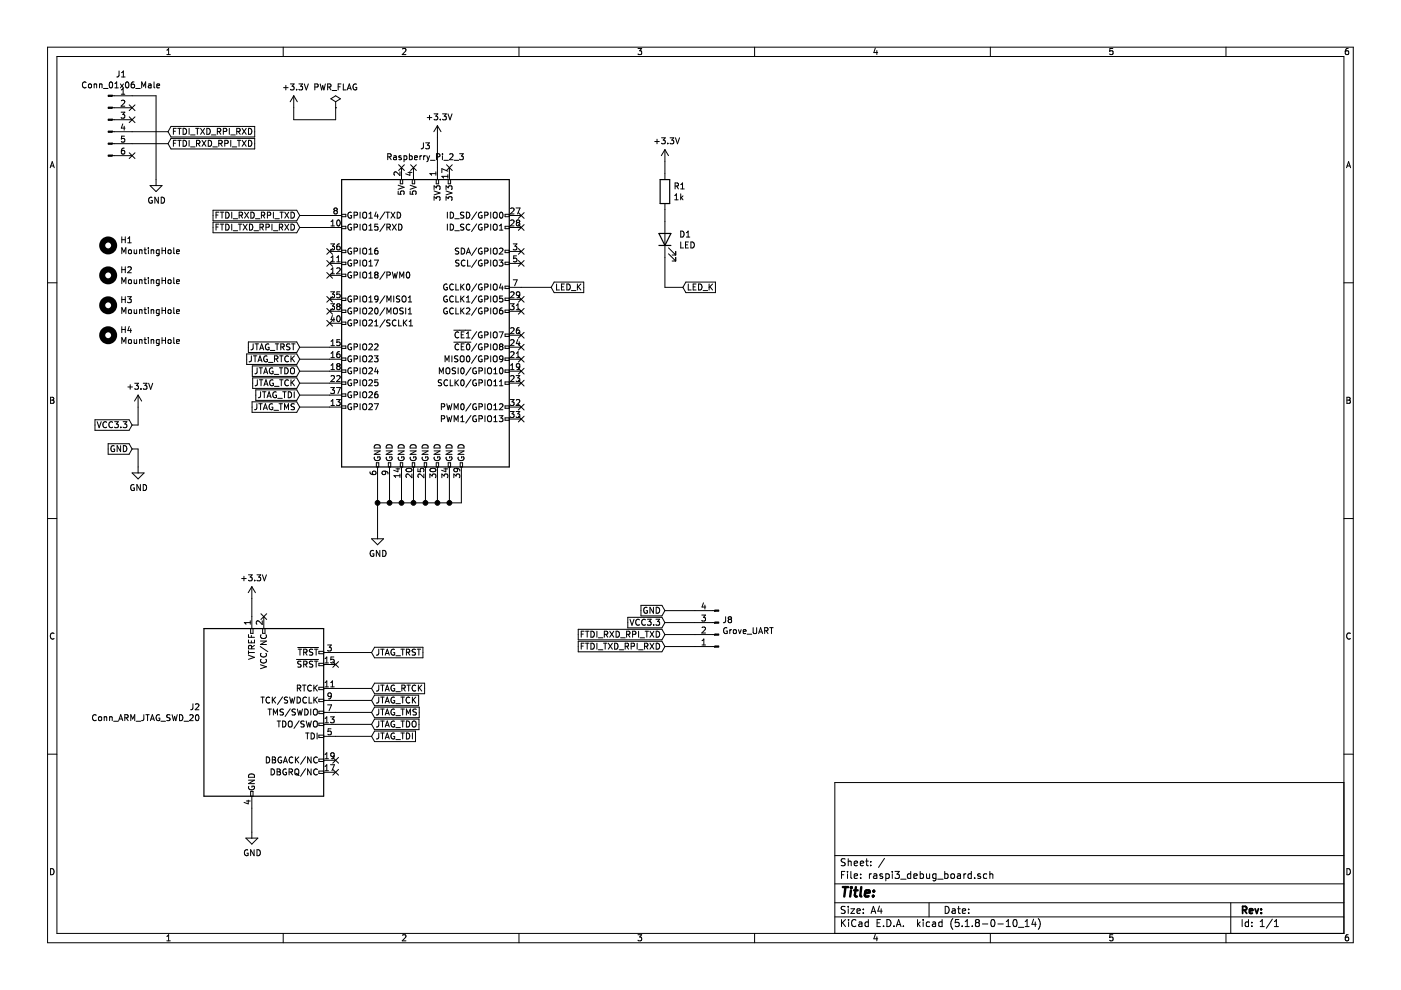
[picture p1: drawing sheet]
EESchema Schematic File Version 4
EELAYER 30 0
EELAYER END
$Descr A4 11693 8268
encoding utf-8
Sheet 1 1
Title ""
Date ""
Rev ""
Comp ""
Comment1 ""
Comment2 ""
Comment3 ""
Comment4 ""
$EndDescr
$Comp
L power:+3.3V #PWR0101
U 1 1
P 3650 1150
F 0 "#PWR0101" H 3650 1000 50  0001 C CNN
F 1 "+3.3V" H 3665 1323 50  0000 C CNN
F 2 "" H 3650 1150 50  0001 C CNN
F 3 "" H 3650 1150 50  0001 C CNN
	1    3650 1150
	1    0    0    -1  
$EndComp
$Comp
L power:GND #PWR0103
U 1 1
P 3150 4450
F 0 "#PWR0103" H 3150 4200 50  0001 C CNN
F 1 "GND" H 3155 4277 50  0000 C CNN
F 2 "" H 3150 4450 50  0001 C CNN
F 3 "" H 3150 4450 50  0001 C CNN
	1    3150 4450
	1    0    0    -1  
$EndComp
Wire Wire Line
	3150 4000 3150 4200
Wire Wire Line
	3850 4200 3750 4200
Wire Wire Line
	3250 4000 3250 4200
Connection ~ 3250 4200
Wire Wire Line
	3250 4200 3150 4200
Wire Wire Line
	3350 4000 3350 4200
Connection ~ 3350 4200
Wire Wire Line
	3350 4200 3250 4200
Wire Wire Line
	3450 4000 3450 4200
Connection ~ 3450 4200
Wire Wire Line
	3450 4200 3350 4200
Wire Wire Line
	3550 4000 3550 4200
Connection ~ 3550 4200
Wire Wire Line
	3550 4200 3450 4200
Wire Wire Line
	3650 4000 3650 4200
Connection ~ 3650 4200
Wire Wire Line
	3650 4200 3550 4200
Wire Wire Line
	3750 4000 3750 4200
Connection ~ 3750 4200
Wire Wire Line
	3750 4200 3650 4200
$Comp
L Connector:Conn_01x06_Male J1
U 1 1
P 900 1000
F 0 "J1" H 1008 1381 50  0000 C CNN
F 1 "Conn_01x06_Male" H 1008 1290 50  0000 C CNN
F 2 "Connector_PinHeader_2.54mm:PinHeader_1x06_P2.54mm_Horizontal" H 900 1000 50  0001 C CNN
F 3 "~" H 900 1000 50  0001 C CNN
	1    900  1000
	1    0    0    -1  
$EndComp
$Comp
L power:GND #PWR0104
U 1 1
P 1300 1500
F 0 "#PWR0104" H 1300 1250 50  0001 C CNN
F 1 "GND" H 1305 1327 50  0000 C CNN
F 2 "" H 1300 1500 50  0001 C CNN
F 3 "" H 1300 1500 50  0001 C CNN
	1    1300 1500
	1    0    0    -1  
$EndComp
Wire Wire Line
	1100 800  1300 800 
Wire Wire Line
	1300 800  1300 1500
NoConn ~ 1100 1000
NoConn ~ 1100 900 
NoConn ~ 1100 1300
Text GLabel 1400 1100 2    50   Input ~ 0
FTDI_TXD_RPI_RXD
Wire Wire Line
	1100 1100 1400 1100
Wire Wire Line
	1400 1200 1100 1200
Text GLabel 2500 1900 0    50   Input ~ 0
FTDI_TXD_RPI_RXD
Text GLabel 2500 1800 0    50   Input ~ 0
FTDI_RXD_RPI_TXD
Wire Wire Line
	2500 1800 2750 1800
Wire Wire Line
	2500 1900 2750 1900
$Comp
L Connector:Conn_ARM_JTAG_SWD_20 J2
U 1 1
P 2200 5950
F 0 "J2" H 1671 5996 50  0000 R CNN
F 1 "Conn_ARM_JTAG_SWD_20" H 1671 5905 50  0000 R CNN
F 2 "Connector_Multicomp:Multicomp_MC9A22-2034_2x10_P2.54mm_Horizontal" H 2650 4900 50  0001 L TNN
F 3 "http://infocenter.arm.com/help/topic/com.arm.doc.dui0499b/DUI0499B_system_design_reference.pdf" V 1850 4700 50  0001 C CNN
	1    2200 5950
	1    0    0    -1  
$EndComp
$Comp
L power:+3.3V #PWR0105
U 1 1
P 2100 5000
F 0 "#PWR0105" H 2100 4850 50  0001 C CNN
F 1 "+3.3V" H 2115 5173 50  0000 C CNN
F 2 "" H 2100 5000 50  0001 C CNN
F 3 "" H 2100 5000 50  0001 C CNN
	1    2100 5000
	1    0    0    -1  
$EndComp
Wire Wire Line
	2100 5000 2100 5150
NoConn ~ 2200 5150
$Comp
L power:GND #PWR0106
U 1 1
P 2100 6950
F 0 "#PWR0106" H 2100 6700 50  0001 C CNN
F 1 "GND" H 2105 6777 50  0000 C CNN
F 2 "" H 2100 6950 50  0001 C CNN
F 3 "" H 2100 6950 50  0001 C CNN
	1    2100 6950
	1    0    0    -1  
$EndComp
Wire Wire Line
	2100 6750 2100 6950
NoConn ~ 2800 6350
NoConn ~ 2800 6450
Text GLabel 3100 6150 2    50   Input ~ 0
JTAG_TDI
Text GLabel 3100 6050 2    50   Input ~ 0
JTAG_TDO
Text GLabel 3100 5950 2    50   Input ~ 0
JTAG_TMS
Text GLabel 3100 5850 2    50   Input ~ 0
JTAG_TCK
Text GLabel 3100 5750 2    50   Input ~ 0
JTAG_RTCK
Text GLabel 3100 5450 2    50   Input ~ 0
JTAG_TRST
NoConn ~ 2800 5550
Wire Wire Line
	2800 5450 3100 5450
Wire Wire Line
	3100 5750 2800 5750
Wire Wire Line
	2800 5850 3100 5850
Wire Wire Line
	3100 5950 2800 5950
Wire Wire Line
	2800 6050 3100 6050
Wire Wire Line
	3100 6150 2800 6150
Text GLabel 2500 3300 0    50   Input ~ 0
JTAG_TDI
Text GLabel 2500 3100 0    50   Input ~ 0
JTAG_TDO
Text GLabel 2500 3400 0    50   Input ~ 0
JTAG_TMS
Text GLabel 2500 3200 0    50   Input ~ 0
JTAG_TCK
Text GLabel 2500 3000 0    50   Input ~ 0
JTAG_RTCK
Text GLabel 2500 2900 0    50   Input ~ 0
JTAG_TRST
Wire Wire Line
	2500 2900 2750 2900
Wire Wire Line
	2500 3000 2750 3000
Wire Wire Line
	2500 3100 2750 3100
Wire Wire Line
	2500 3200 2750 3200
Wire Wire Line
	2500 3400 2750 3400
Text GLabel 4600 2400 2    50   Input ~ 0
LED_K
$Comp
L Device:LED D1
U 1 1
P 5550 2000
F 0 "D1" V 5589 1883 50  0000 R CNN
F 1 "LED" V 5498 1883 50  0000 R CNN
F 2 "LED_THT:LED_D3.0mm" H 5550 2000 50  0001 C CNN
F 3 "~" H 5550 2000 50  0001 C CNN
	1    5550 2000
	0    -1   -1   0   
$EndComp
Text GLabel 5700 2400 2    50   Input ~ 0
LED_K
Wire Wire Line
	5550 2150 5550 2400
Wire Wire Line
	5550 2400 5700 2400
$Comp
L power:+3.3V #PWR0107
U 1 1
P 5550 1350
F 0 "#PWR0107" H 5550 1200 50  0001 C CNN
F 1 "+3.3V" H 5565 1523 50  0000 C CNN
F 2 "" H 5550 1350 50  0001 C CNN
F 3 "" H 5550 1350 50  0001 C CNN
	1    5550 1350
	1    0    0    -1  
$EndComp
$Comp
L Device:R R1
U 1 1
P 5550 1600
F 0 "R1" H 5620 1646 50  0000 L CNN
F 1 "1k" H 5620 1555 50  0000 L CNN
F 2 "Resistor_THT:R_Axial_DIN0207_L6.3mm_D2.5mm_P10.16mm_Horizontal" V 5480 1600 50  0001 C CNN
F 3 "~" H 5550 1600 50  0001 C CNN
	1    5550 1600
	1    0    0    -1  
$EndComp
Wire Wire Line
	5550 1350 5550 1450
Wire Wire Line
	5550 1750 5550 1850
NoConn ~ 4350 1800
NoConn ~ 4350 1900
Text GLabel 1100 3750 0    50   Input ~ 0
GND
$Comp
L power:GND #PWR0108
U 1 1
P 1150 3900
F 0 "#PWR0108" H 1150 3650 50  0001 C CNN
F 1 "GND" H 1155 3727 50  0000 C CNN
F 2 "" H 1150 3900 50  0001 C CNN
F 3 "" H 1150 3900 50  0001 C CNN
	1    1150 3900
	1    0    0    -1  
$EndComp
Wire Wire Line
	1100 3750 1150 3750
Wire Wire Line
	1150 3750 1150 3900
$Comp
L power:+3.3V #PWR0109
U 1 1
P 1150 3400
F 0 "#PWR0109" H 1150 3250 50  0001 C CNN
F 1 "+3.3V" H 1165 3573 50  0000 C CNN
F 2 "" H 1150 3400 50  0001 C CNN
F 3 "" H 1150 3400 50  0001 C CNN
	1    1150 3400
	1    0    0    -1  
$EndComp
Text GLabel 1100 3550 0    50   Input ~ 0
VCC3.3
Wire Wire Line
	1150 3400 1150 3550
Wire Wire Line
	1150 3550 1100 3550
Wire Wire Line
	2500 3300 2750 3300
Text GLabel 5550 5200 0    50   Input ~ 0
VCC3.3
Text GLabel 5550 5100 0    50   Input ~ 0
GND
Text GLabel 1400 1200 2    50   Input ~ 0
FTDI_RXD_RPI_TXD
Text GLabel 5550 5400 0    50   Input ~ 0
FTDI_TXD_RPI_RXD
Text GLabel 5550 5300 0    50   Input ~ 0
FTDI_RXD_RPI_TXD
Wire Wire Line
	5550 5100 5800 5100
Wire Wire Line
	5550 5200 5800 5200
Wire Wire Line
	5800 5300 5550 5300
Wire Wire Line
	5550 5400 5800 5400
NoConn ~ 3450 1400
NoConn ~ 3350 1400
Wire Wire Line
	3850 4000 3850 4200
Wire Wire Line
	3150 4200 3150 4450
Connection ~ 3150 4200
Wire Wire Line
	3650 1150 3650 1400
NoConn ~ 3750 1400
Wire Wire Line
	4350 2400 4600 2400
NoConn ~ 2750 2100
NoConn ~ 4350 3000
NoConn ~ 4350 3100
NoConn ~ 4350 3200
NoConn ~ 2750 2200
NoConn ~ 2750 2300
$Comp
L Mechanical:MountingHole H1
U 1 1
P 900 2050
F 0 "H1" H 1000 2096 50  0000 L CNN
F 1 "MountingHole" H 1000 2005 50  0000 L CNN
F 2 "MountingHole:MountingHole_2.7mm_M2.5" H 900 2050 50  0001 C CNN
F 3 "~" H 900 2050 50  0001 C CNN
	1    900  2050
	1    0    0    -1  
$EndComp
$Comp
L Mechanical:MountingHole H2
U 1 1
P 900 2300
F 0 "H2" H 1000 2346 50  0000 L CNN
F 1 "MountingHole" H 1000 2255 50  0000 L CNN
F 2 "MountingHole:MountingHole_2.7mm_M2.5" H 900 2300 50  0001 C CNN
F 3 "~" H 900 2300 50  0001 C CNN
	1    900  2300
	1    0    0    -1  
$EndComp
$Comp
L Mechanical:MountingHole H3
U 1 1
P 900 2550
F 0 "H3" H 1000 2596 50  0000 L CNN
F 1 "MountingHole" H 1000 2505 50  0000 L CNN
F 2 "MountingHole:MountingHole_2.7mm_M2.5" H 900 2550 50  0001 C CNN
F 3 "~" H 900 2550 50  0001 C CNN
	1    900  2550
	1    0    0    -1  
$EndComp
$Comp
L Mechanical:MountingHole H4
U 1 1
P 900 2800
F 0 "H4" H 1000 2846 50  0000 L CNN
F 1 "MountingHole" H 1000 2755 50  0000 L CNN
F 2 "MountingHole:MountingHole_2.7mm_M2.5" H 900 2800 50  0001 C CNN
F 3 "~" H 900 2800 50  0001 C CNN
	1    900  2800
	1    0    0    -1  
$EndComp
$Comp
L Connector:Conn_01x04_Male J8
U 1 1
P 6000 5300
F 0 "J8" H 5972 5182 50  0000 R CNN
F 1 "Grove_UART" H 5972 5273 50  0000 R CNN
F 2 "Connector:NS-Tech_Grove_1x04_P2mm_Vertical" H 6000 5300 50  0001 C CNN
F 3 "~" H 6000 5300 50  0001 C CNN
	1    6000 5300
	-1   0    0    1   
$EndComp
$Comp
L Connector:Raspberry_Pi_2_3 J3
U 1 1
P 3550 2700
F 0 "J3" H 3550 4181 50  0000 C CNN
F 1 "Raspberry_Pi_2_3" H 3550 4090 50  0000 C CNN
F 2 "Connector_PinSocket_2.54mm:PinSocket_2x20_P2.54mm_Vertical" H 3550 2700 50  0001 C CNN
F 3 "https://www.raspberrypi.org/documentation/hardware/raspberrypi/schematics/rpi_SCH_3bplus_1p0_reduced.pdf" H 3550 2700 50  0001 C CNN
	1    3550 2700
	1    0    0    -1  
$EndComp
NoConn ~ 2750 2500
NoConn ~ 2750 2600
NoConn ~ 2750 2700
NoConn ~ 4350 3400
NoConn ~ 4350 3500
NoConn ~ 4350 2900
NoConn ~ 4350 2800
NoConn ~ 4350 2600
NoConn ~ 4350 2500
NoConn ~ 4350 2200
NoConn ~ 4350 2100
$Comp
L power:+3.3V #PWR?
U 1 1
P 2450 900
F 0 "#PWR?" H 2450 750 50  0001 C CNN
F 1 "+3.3V" H 2465 1073 50  0000 C CNN
F 2 "" H 2450 900 50  0001 C CNN
F 3 "" H 2450 900 50  0001 C CNN
	1    2450 900 
	1    0    0    -1  
$EndComp
$Comp
L power:PWR_FLAG #FLG?
U 1 1
P 2800 900
F 0 "#FLG?" H 2800 975 50  0001 C CNN
F 1 "PWR_FLAG" H 2800 1073 50  0000 C CNN
F 2 "" H 2800 900 50  0001 C CNN
F 3 "~" H 2800 900 50  0001 C CNN
	1    2800 900 
	1    0    0    -1  
$EndComp
Wire Wire Line
	2450 900  2450 1000
Wire Wire Line
	2450 1000 2800 1000
Wire Wire Line
	2800 1000 2800 900 
$EndSCHEMATC
